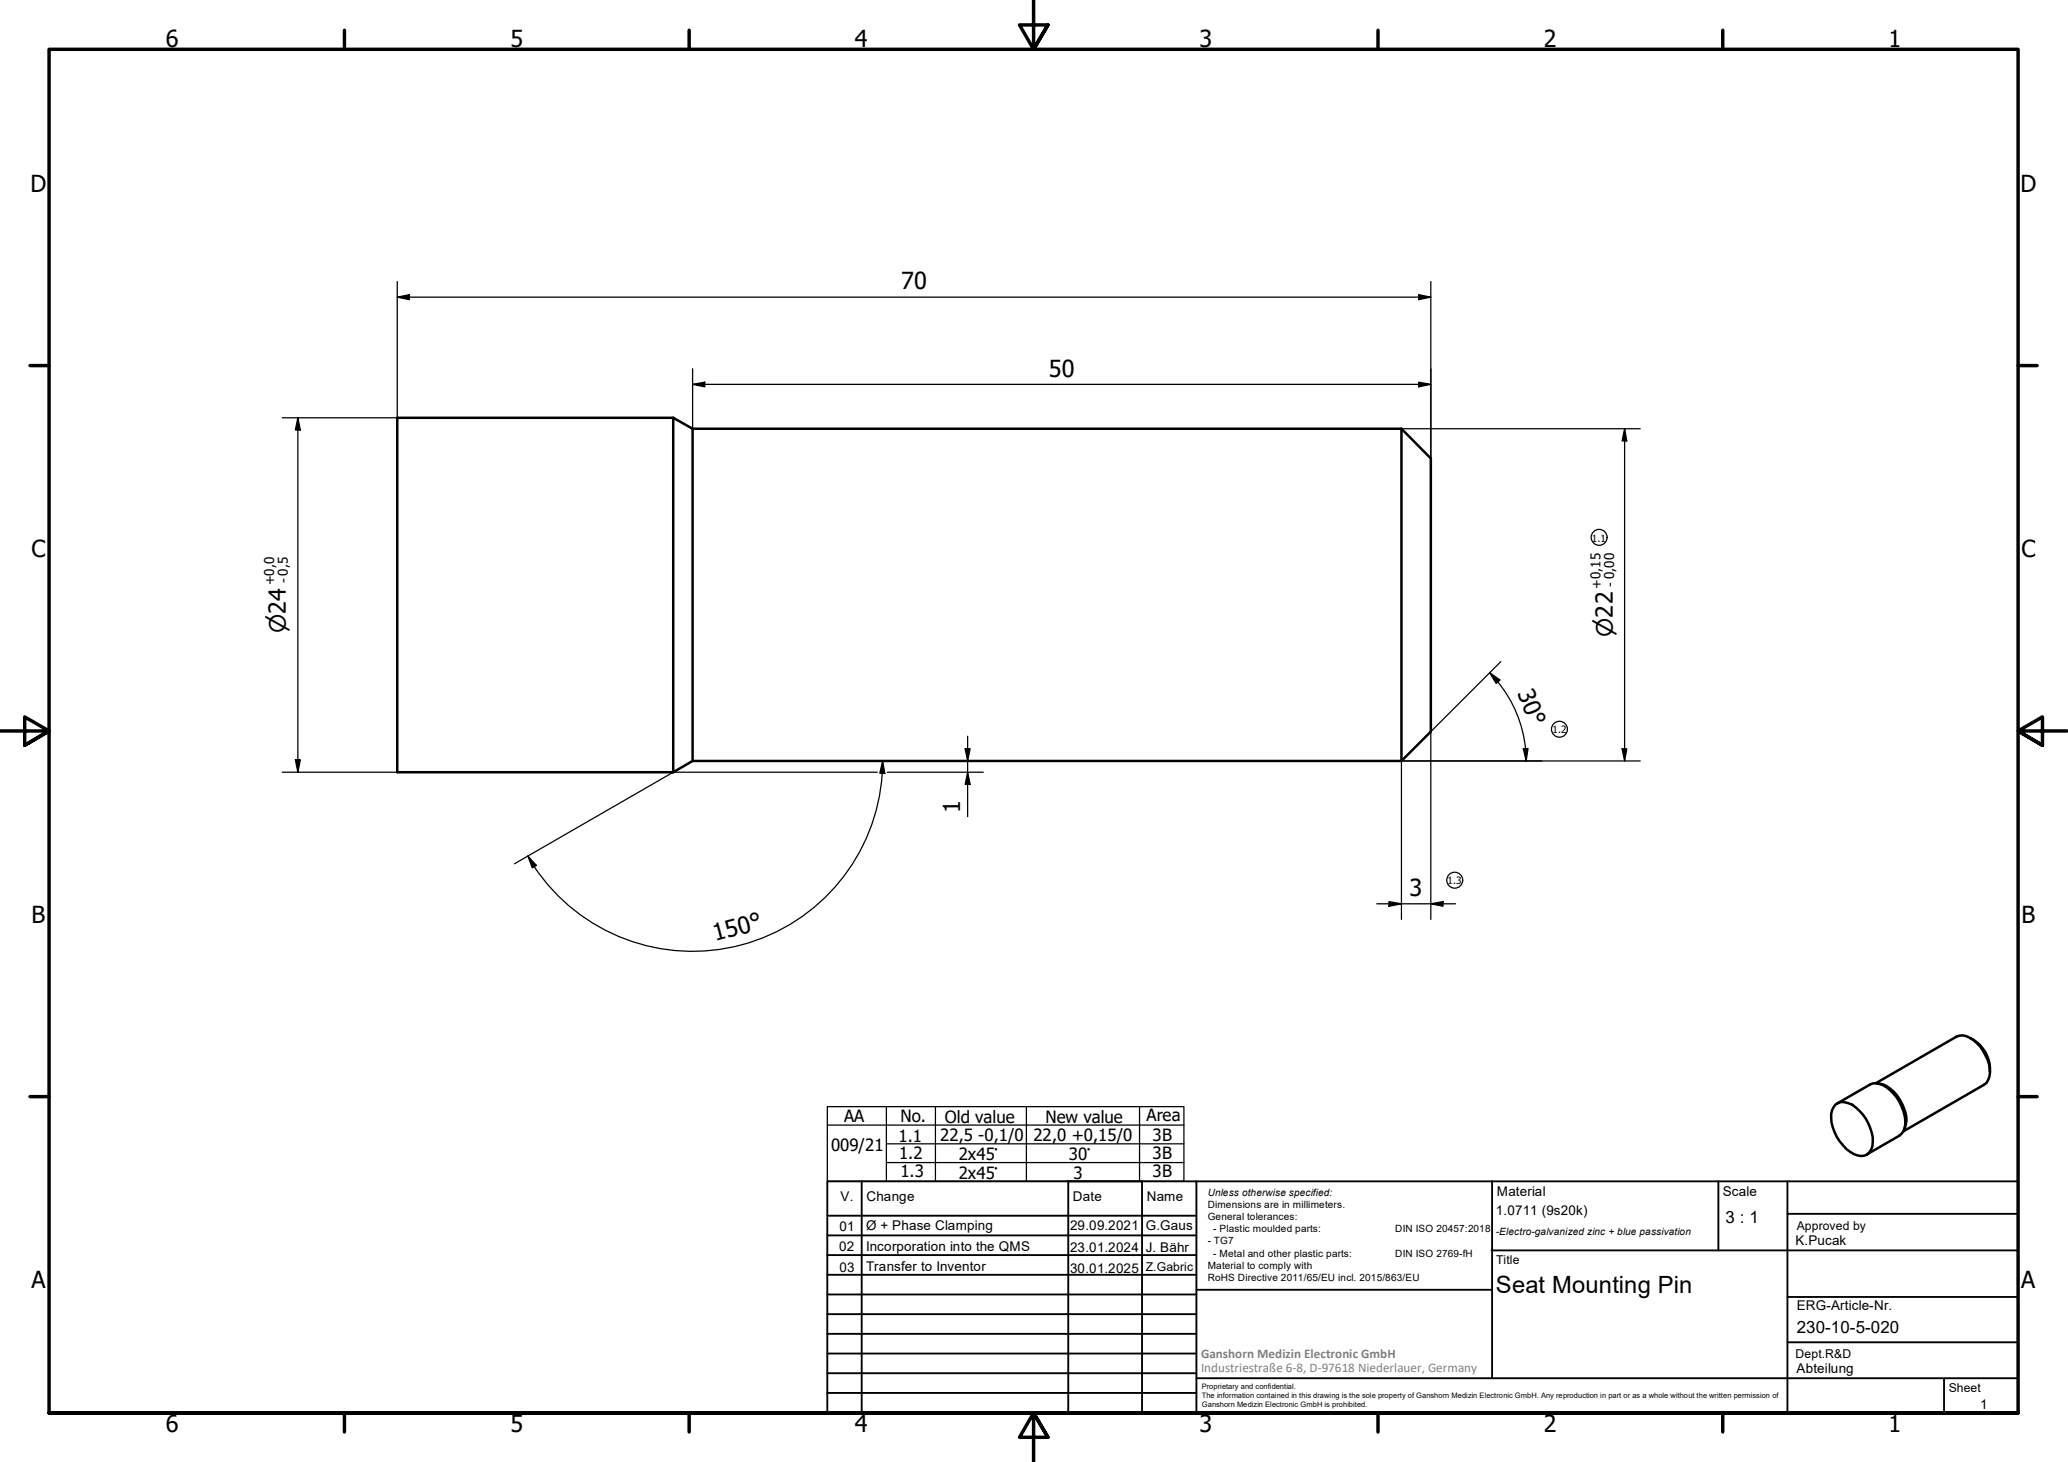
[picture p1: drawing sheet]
<svg xmlns="http://www.w3.org/2000/svg" width="420mm" height="297mm" viewBox="0 0 420 297" stroke-linecap="round" stroke-linejoin="round" font-family="sans-serif">
<!-- layer: Visible (ISO) -->
<g fill="none" stroke="#000" stroke-width=".51">
<path d="M136.8 84.9v72M136.8 84.9h-56.1v72h56.1M136.8 84.9l3.9 2.2M140.7 87.1v67.5M140.7 87.1h144M284.7 87.1l6 6v55.5l-6 6M284.7 87.1v67.5M140.7 154.6h144M140.7 154.6l-3.9 2.3M400.3 210.9a7 7 0 0 1 4 6.9M372.9 224.4a3.3 3.3 0 0 1 4.1 .6 9.1 9.1 0 0 1 3.4 7.8 2.38 2.38 0 0 1-3.7 1.7 9.1 9.1 0 0 1-4.7-8.2l.2-.8zM373.3 224.2l6.6-3.8a3.7 3.7 0 0 1 4.1 1.1 9 9 0 0 1 3 7.7l-.3 .7-.8 .8-6.6 3.9"/>
<path d="M381.1 220.1l16.4-9.5a3.6 3.6 0 0 1 4.1 1.3 8.1 8.1 0 0 1 2.6 6.9l-.6 1.2-.5 .4-16.4 9.5M381.4 220.1a5.5 5.5 0 0 1 4.5 3.2 7.3 7.3 0 0 1 1.3 5.1l-.4 1.2"/>
</g>
<!-- layer: Border (ISO) -->
<g fill="none" stroke="#000" stroke-width=".7">
<path d="M70 6.1v3.9M140 6.1v3.9M210 0v10l-2.9-4.9h5.8l-2.9 4.9 2.9-4.9M280 6.1v3.9M350 6.1v3.9M6.1 74.3h3.9M410 74.3h3.9M0 148.5h10l-5-2.8v5.7l5-2.9-5 2.9M420 148.5h-10l5-2.8v5.7l-5-2.9 5 2.9M6.1 222.8h3.9M410 222.8h3.9M10 287.1v-277.1h400v277.1h-400h400"/>
<path d="M70 287.1v3.8M140 287.1v3.8M212.9 292l-2.9-4.9 2.9 4.9h-5.8l2.9-4.9v9.9M280 287.1v3.8M350 287.1v3.8"/>
</g>
<!-- layer: TitleBlock -->
<g fill="none" stroke="#000" stroke-width=".38">
<path d="M168.1 251h75M168.1 247h75M168.1 255h75M168.1 259h75M175.1 240v47M216.9 240h15M217 240v47M232 240v47M243.1 240.1v46.9h-75v-47h241.9v47.1h-167M303 254h107M303.1 240v40M349.1 240v14"/>
<path d="M363.2 240v47.1M363.2 246.6h46.8M168.1 271h75M168.1 263h75M168.1 267h75M168.1 275h75M168.1 279h75M243.1 262.1h60M363.2 272.7h46.8M363.2 263.5h46.8M168.1 283h75M216.9 287h15"/>
<path d="M243.1 280h166.9M395 280.1v7"/>
</g>
<!-- layer: Sketch Geometry (ISO) -->
<g fill="none" stroke="#000" stroke-width=".25">
<path d="M168.1 224.8h72.4v15.2h-72.4zM168.1 228.6h72.4M180.1 236.2h60.4M180.1 232.4h60.4M180.1 224.8v15.2M190.1 224.8v15.2M208.5 224.8v15.2M231.5 224.8v15.2"/>
<circle cx="324.9" cy="109.2" r="1.62"/>
<circle cx="316.8" cy="148.2" r="1.62"/>
<circle cx="295.6" cy="178.8" r="1.62"/>
</g>
<!-- layer: Dimension (ISO) -->
<g fill="none" stroke="#000" stroke-width=".25">
<path d="M80.7 57.2v27.7h-23.4M288.2 59.9l2.5 .5-2.5 .5zM290.7 57.2v35.9M80.7 60.4l2.5-.5v1zM80.7 60.4h210M140.7 78.1l2.5-.5v1zM140.7 78.1h150M140.7 74.9v12.2M288.2 77.6l2.5 .5-2.5 .5zM60.5 84.9l.5 2.5h-1zM60.5 84.9v72M284.7 87.1h48.5"/>
<path d="M330.1 87.1l.4 2.5h-.9zM330.1 87.1v67.5M302.6 136.6l2.1 1.6-.7 .7zM302.6 136.6l1.8 1.9M304.3 138.6a25.4 25.4 0 0 1 5.8 16M304.9 134.4l-14.2 14.2v38.2M57.3 156.9h23.4M60 154.4h1l-.5 2.5zM178.2 156.9h-41.4l-32.3 18.6M179.2 157.1a38.6 38.6 0 0 1-28.5 34.9 38.6 38.6 0 0 1-42.2-15.9M179.3 154.6l.5 2.5h-1zM179.3 154.6v2.5"/>
<path d="M180.3 156.9h19.5M196.1 152.1h1l-.5 2.5zM196.6 156.9l.5 2.5h-1zM196.6 149.6v16.3M309.5 152.1h1l-.4 2.5zM329.6 152.1h.9l-.4 2.5zM333.2 154.6h-48.5v32.2M107.3 173.9l1.7 1.9-.9 .5zM107.3 173.9l1.3 2.2M279.7 183.6h16M282.2 183.2l2.5 .4-2.5 .5zM290.7 183.6l2.5-.4v.9z"/>
</g>
<g fill="#000">
<path d="M80.7 60.4l2.5-.5v1zM140.7 78.1l2.5-.5v1zM288.2 59.9l2.5 .5-2.5 .5zM288.2 77.6l2.5 .5-2.5 .5zM60.5 84.9l.5 2.5h-1zM330.1 87.1l.4 2.5h-.9zM302.6 136.6l2.1 1.6-.7 .7zM60 154.4h1l-.5 2.5zM179.3 154.6l.5 2.5h-1zM196.1 152.1h1l-.5 2.5zM196.6 156.9l.5 2.5h-1zM309.5 152.1h1l-.4 2.5z"/>
<path d="M329.6 152.1h.9l-.4 2.5zM107.3 173.9l1.7 1.9-.9 .5zM282.2 183.2l2.5 .4-2.5 .5zM290.7 183.6l2.5-.4v.9z"/>
</g>
<g font-size="4.8">
<text x="33.7" y="9.6">6</text>
<text x="103.7" y="9.6">5</text>
<text x="173.7" y="9.6">4</text>
<text x="243.7" y="9.6">3</text>
<text x="313.7" y="9.6">2</text>
<text x="383.7" y="9.6">1</text>
<text x="6.2" y="38.9">D</text>
<text x="410.5" y="38.9">D</text>
<text x="183.1" y="58.8">70</text>
<text x="213.1" y="76.5">50</text>
<text x="6.4" y="113.1">C</text>
<text x="410.7" y="113.1">C</text>
<text x="308.2" y="140.8" transform="rotate(68 308.2 140.8)">30°</text>
<text x="195.1" y="165.1" transform="rotate(-90 195.1 165.1)">1</text>
<text x="286.4" y="182">3</text>
<text x="6.4" y="187.4">B</text>
<text x="145.3" y="191.2" transform="rotate(-15 145.3 191.2)">150°</text>
<text x="410.7" y="187.4">B</text>
<text x="6.4" y="261.7">A</text>
<text x="303.9" y="262.7">Seat Mounting Pin</text>
<text x="410.7" y="261.7">A</text>
<text x="33.7" y="290.9">6</text>
<text x="103.7" y="290.9">5</text>
<text x="173.7" y="290.9">4</text>
<text x="243.7" y="290.9">3</text>
<text x="313.7" y="290.9">2</text>
<text x="383.7" y="290.9">1</text>
</g>
<g font-size="4.6">
<text x="58.1" y="128.6" transform="rotate(-90 58.1 128.6)">⌀24</text>
<text x="327.7" y="129.4" transform="rotate(-90 327.7 129.4)">⌀22</text>
</g>
<g font-size="3.4">
<text x="171.5" y="228">AA</text>
<text x="232.9" y="227.8">Area</text>
<text x="168.8" y="233.8">009/21</text>
<text x="182.6" y="232">1.1</text>
<text x="182.9" y="228">No.</text>
<text x="191" y="231.9">22,5 -0,1/0</text>
<text x="192" y="228.2">Old value</text>
<text x="210" y="231.9">22,0 +0,15/0</text>
<text x="212.4" y="228.1">New value</text>
<text x="234.2" y="231.8">3B</text>
<text x="182.7" y="235.5">1.2</text>
<text x="182.9" y="239.2">1.3</text>
<text x="194.8" y="235.8">2x45°</text>
<text x="194.8" y="239.4">2x45°</text>
<text x="217.2" y="235.7">30°</text>
<text x="218.1" y="239.5">3</text>
<text x="234.2" y="235.6">3B</text>
<text x="234.2" y="239.2">3B</text>
<text x="350.6" y="248.5">3 : 1</text>
<text x="365.1" y="270.9">230-10-5-020</text>
</g>
<g font-size="2.7">
<text x="55.8" y="118.9" transform="rotate(-90 55.8 118.9)">+0,0</text>
<text x="58.5" y="118.4" transform="rotate(-90 58.5 118.4)">- 0,5</text>
<text x="325.3" y="119.7" transform="rotate(-90 325.3 119.7)">+0,15</text>
<text x="328.1" y="119.2" transform="rotate(-90 328.1 119.2)">- 0,00</text>
<text x="170.8" y="244">V.</text>
<text x="176" y="244">Change</text>
<text x="218" y="244">Date</text>
<text x="233" y="244">Name</text>
<text x="304.1" y="243">Material</text>
<text x="350" y="243.1">Scale</text>
<text x="170.6" y="250">01</text>
<text x="176" y="249.9">Ø + Phase Clamping</text>
<text x="217.4" y="250">29.09.2021</text>
<text x="232.8" y="250">G.Gaus</text>
<text x="303.9" y="246.8">1.0711 (9s20k)</text>
<text x="170.5" y="254.2">02</text>
<text x="176" y="254.1">Incorporation into the QMS</text>
<text x="217.4" y="254.3">23.01.2024</text>
<text x="232.8" y="254.4">J. Bähr</text>
<text x="364.8" y="253">K.Pucak</text>
<text x="170.6" y="258.4">03</text>
<text x="176" y="258.3">Transfer to Inventor</text>
<text x="217.4" y="258.6">30.01.2025</text>
<text x="365.1" y="266.1">ERG-Article-Nr.</text>
<text x="365" y="279">Abteilung</text>
<text x="402.3" y="286.2">1</text>
</g>
<g font-size="2.7" fill="#808080">
<text x="244" y="275.8">Ganshorn Medizin Electronic GmbH</text>
<text x="244" y="278.7">Industriestraße 6-8, D-97618 Niederlauer, Germany</text>
</g>
<g font-size="2.5">
<text x="365.1" y="249.9">Approved by</text>
<text x="304" y="256.8">Title</text>
<text x="232.8" y="258.2">Z.Gabric</text>
<text x="364.8" y="275.8">Dept.R&amp;D</text>
<text x="395.9" y="282.9">Sheet</text>
</g>
<g font-size="2">
<text x="323.4" y="110">1.1</text>
<text x="315.4" y="148.9">1.2</text>
<text x="294.1" y="179.6">1.3</text>
<text x="245.4" y="242.9">Unless otherwise specified:</text>
<text x="245.4" y="245.4">Dimensions are in millimeters.</text>
<text x="245.4" y="247.9">General tolerances:</text>
<text x="246.5" y="250.4">- Plastic moulded parts:</text>
<text x="283.5" y="250.4">DIN ISO 20457:2018</text>
<text x="303.9" y="250.9">-Electro-galvanized zinc + blue passivation</text>
<text x="245.4" y="252.8">- TG7</text>
<text x="245.4" y="257.9">Material to comply with</text>
<text x="246.5" y="255.4">- Metal and other plastic parts:</text>
<text x="283.5" y="255.4">DIN ISO 2769-fH</text>
<text x="245.4" y="260.3">RoHS Directive 2011/65/EU incl. 2015/863/EU</text>
</g>
<g font-size="1.5">
<text x="244.2" y="282.2">Proprietary and confidential.</text>
<text x="244.2" y="284">The information contained in this drawing is the sole property of Ganshorn Medizin Electronic GmbH. Any reproduction in part or as a whole without the written permission of</text>
<text x="244.2" y="285.8">Ganshorn Medizin Electronic GmbH is prohibited.</text>
</g>
</svg>
